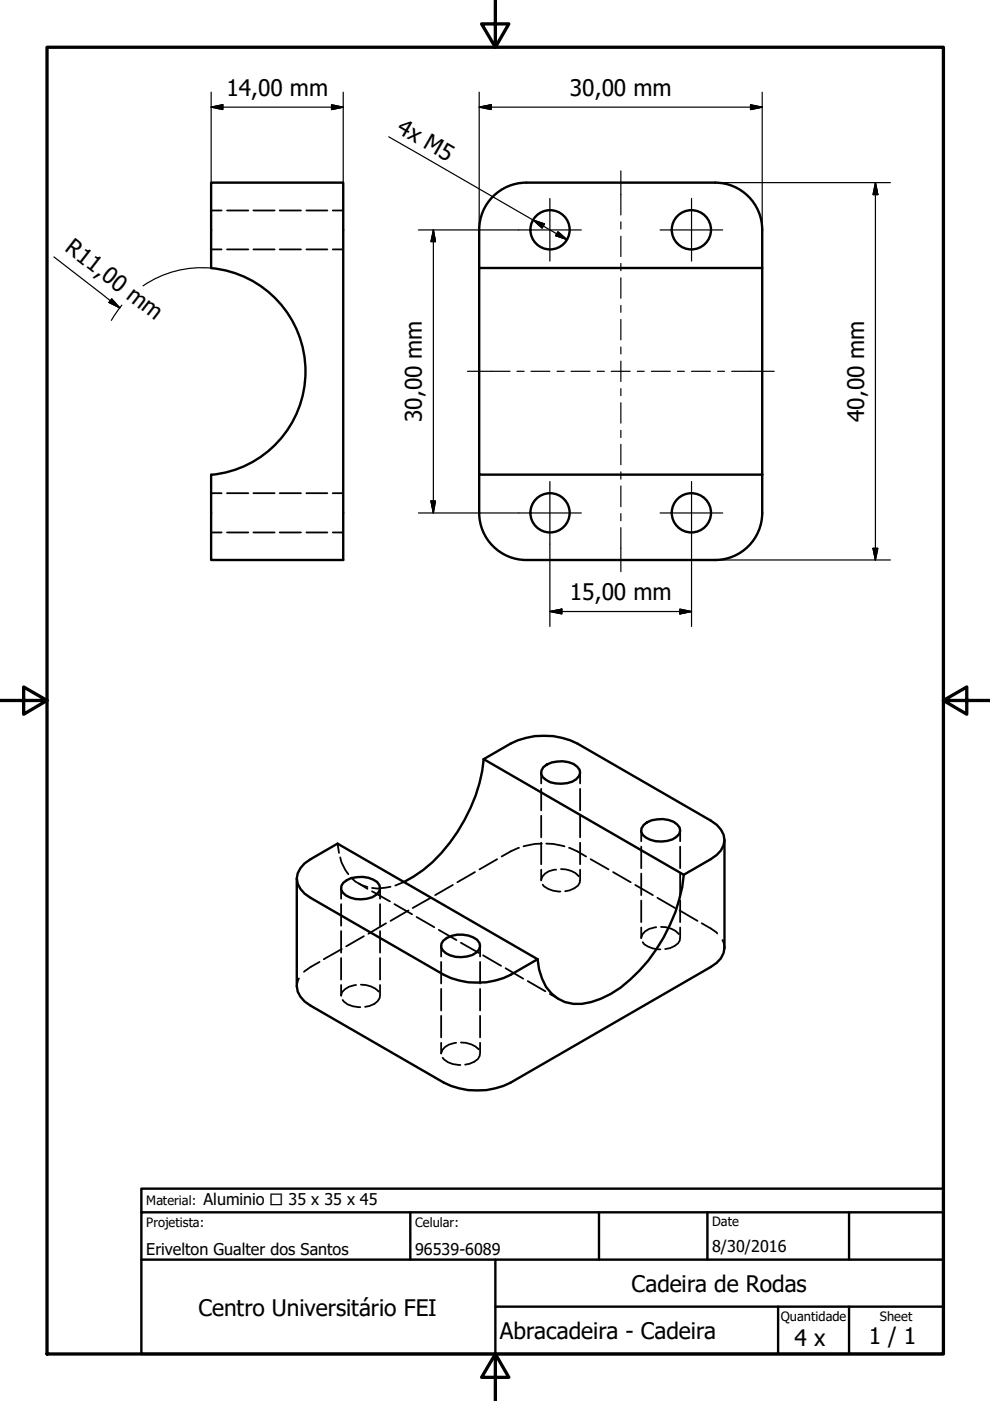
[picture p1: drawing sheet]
<svg xmlns="http://www.w3.org/2000/svg" width="210mm" height="297mm" viewBox="0 0 210 297" stroke-linecap="round" stroke-linejoin="round" font-family="sans-serif">
<!-- layer: Visible (ISO) -->
<g fill="none" stroke="#000" stroke-width=".51">
<path d="M44.8 38.7h28v80h-28v-18a22 22 0 0 0 20-22 22 22 0 0 0-20-21.9zM111.6 38.7a10 10 0 0 0-10 10M111.6 38.7h40M151.6 38.7a10 10 0 0 1 10 10M101.6 56.8h60v43.8h-60zM101.6 48.8v8M161.6 48.8v8M101.6 100.6v8.2M101.6 108.7a10 10 0 0 0 10 10M111.6 118.7h40M161.6 108.7a10 10 0 0 1-10 10M161.6 100.6v8.2"/>
<path d="M102.6 161l5.7-3.3a16 16 0 0 1 14.1 0l28.3 16.3a5.1 5.1 0 0 1 2.9 4.1 4.9 4.9 0 0 1-2.9 4.1l-5.7 3.3M102.6 161a35.6 35.6 0 0 1-12.9 23.5l-2 1.4-2 1.1M102.6 161l42.4 24.5M115.2 162.7a6 6 0 0 1 7.2-.2 1.59 1.59 0 0 1-.2 2.7 6.2 6.2 0 0 1-6.4 .1 1.64 1.64 0 0 1-.6-2.6zM136.5 174.9a5.9 5.9 0 0 1 7.1-.1 1.59 1.59 0 0 1-.2 2.7 6 6 0 0 1-7.1-.5l-.3-.7v-.7zM153.6 178.1v22.9a4.9 4.9 0 0 1-2.9 4l-42.4 24.5a16 16 0 0 1-14.2 0l-28.3-16.3a5.1 5.1 0 0 1-2.9-4.1v-22.9M64.6 183.1l1.2-.9 5.8-3.3 42.4 24.5-5.7 3.3a16 16 0 0 1-14.2 0l-28.3-16.3a5.1 5.1 0 0 1-2.9-4.2l.2-1 .6-1.1zM72.8 187.2a6.1 6.1 0 0 1 7.1-.2 1.65 1.65 0 0 1-.1 2.7 5.9 5.9 0 0 1-7.2-.5l-.3-.6 .1-.8zM94 199.4a5.9 5.9 0 0 1 7.2-.2 1.65 1.65 0 0 1-.2 2.8 5.9 5.9 0 0 1-7.1-.5l-.4-.7 .1-.7zM145 185.5a35.4 35.4 0 0 1-13.4 23.9 16.4 16.4 0 0 1-10.1 3.4 7.9 7.9 0 0 1-6.6-5.3l-.6-2-.3-2.1"/>
<circle cx="116.6" cy="48.7" r="4.2"/>
<circle cx="146.6" cy="48.7" r="4.2"/>
<circle cx="116.6" cy="108.7" r="4.2"/>
<circle cx="146.6" cy="108.7" r="4.2"/>
</g>
<!-- layer: Hidden (ISO) -->
<g fill="none" stroke="#000" stroke-width=".38">
<path d="M44.8 44.6h2.2M44.8 52.9h2.2M48.1 44.6h4.5M48.1 52.9h4.5M53.7 44.6h4.5M53.7 52.9h4.5M59.3 44.6h4.5M59.3 52.9h4.5M65 44.6h4.4M65 52.9h4.4M70.5 44.6h2.3M70.5 52.9h2.3"/>
<path d="M44.8 104.6h2.2M44.8 112.9h2.2M48.1 104.6h4.5M48.1 112.9h4.5M53.7 104.6h4.5M53.7 112.9h4.5M59.3 104.6h4.5M59.3 112.9h4.5M65 104.6h4.4M65 112.9h4.4M70.5 104.6h2.3M70.5 112.9h2.3"/>
<path d="M71.6 178.9l.3 1.9M110 179.8l-1.7 .7-1.9 1.1M114.7 163.8v2.3M114.7 167.2v4.6M114.7 173v4.5M114.7 178.7v4.5M114.9 178.9h-1.5l-2.4 .5M115.8 178.9h1.5l2.4 .5M120.6 179.8l1.8 .7 1.9 1.1M123 163.8v2.3M123 167.2v4.6M123 173v4.5"/>
<path d="M123 178.7v4.5M136 176.1v2.3M136 179.5v4.6M144.2 176.1v2.3M144.2 179.5v4.6M72.1 181.8l.3 1 .8 1.7 .7 .8M72.3 188.3v2.2M72.3 191.7v4.6M72.3 197.4v4.6M74.5 186.1l.9 .8 1.4 .8 1.1 .4M76.1 187.3l1.8 1.2M77.2 198.5l-3.8 2.1"/>
<path d="M78.9 189l3.8 2.1M80.6 188.3v2.2M80.6 191.7v4.6M80.6 197.4v4.6M81.9 195.8l-3.8 2.2M82.8 188l-2.8 .4-1.1-.1M83.6 191.7l3.8 2.2M85.7 187l-1.9 .8M86.6 193l-3.8 2.2M88.3 194.4l3.8 2.2M91.3 190.4l-3.8 2.1M93 197.2l3.8 2.1"/>
<path d="M96 187.6l-3.7 2.2M97.7 199.9l3.8 2.1M100.7 184.9l-3.7 2.2M105.4 182.2l-3.7 2.1M114.7 184.4v2.3M115.1 187.6a4.7 4.7 0 0 0 3.7 1.4M117.9 184.4a3.2 3.2 0 0 0-3.2 2.1M118.9 184.3a4.7 4.7 0 0 1 3.8 1.5M122.9 186.7v.4a3.8 3.8 0 0 1-3.1 1.9M123 184.4v2.3M125.2 182.2l3.8 2.1M130 184.9l3.7 2.2"/>
<path d="M134.7 187.6l3.7 2.2M136 185.2v4.6M136 190.9v4.6M136 196.6v2.3M136.3 199.8a4.4 4.4 0 0 0 3.7 1.5M139.1 196.6a3.5 3.5 0 0 0-3.1 2.2M139.4 190.4l3.7 2.1M140.1 196.5a4.7 4.7 0 0 1 3.8 1.5M144.1 193l3.8 2.2M144.1 199v.4a3.8 3.8 0 0 1-3.1 1.8M144.2 185.2v4.6M144.2 190.9v4.6"/>
<path d="M144.2 196.6v2.3M148.8 195.8l1.9 1 1.4 1.1M153.2 199.3l.2 .5 .2 1.2M63.4 207.4l-.5 1.7M67.8 203.9l-2 1.1-1.3 1M72.3 203.1v4.6M72.3 208.8v2.3M72.5 201.2l-3.9 2.2M72.6 212a4.1 4.1 0 0 0 3.8 1.5M75.5 208.8a4.1 4.1 0 0 0-3 1.6l-.2 .7M76.5 208.8a4.9 4.9 0 0 1 3.8 1.4M80.5 211.3a2.54 2.54 0 0 1-2.1 2l-1 .2"/>
<path d="M80.6 203.1v4.6M80.6 208.8v2.3M93.5 200.5v2.3M93.5 203.9v4.6M93.5 209.7v4.5M93.5 215.4v4.5M101.8 200.5v2.3M101.8 203.9v4.6M101.8 209.7v4.5M101.8 215.4v4.5M102.4 202.6l3.8 2.2M107.2 205.3l3.7 2.2"/>
<path d="M111.9 208l3.7 2.2M116.6 210.7l1.9 1.1M93.5 221.1v2.3M93.9 224.3a4.4 4.4 0 0 0 3.7 1.5M96.7 221.1a3.5 3.5 0 0 0-3.2 2.2M97.7 221a4.9 4.9 0 0 1 3.8 1.5M101.7 223.5v.3a3.6 3.6 0 0 1-3.1 1.9M101.8 221.1v2.3"/>
</g>
<!-- layer: Border (ISO) -->
<path d="M10 10h190v277.1h-190zM105 0v10l-2.9-4.9h5.8l-2.9 4.9M0 148.5h10l-5-2.8v5.7l5-2.9M200 148.5l5 2.9v-5.7l-5 2.8h10M105 287.1l2.9 4.9h-5.8l2.9-4.9v9.9" fill="none" stroke="#000" stroke-width=".7"/>
<!-- layer: Title (ISO) -->
<path d="M30 257v-5h170v5M30 257h170v30.1h-170zM87 257v10.1M127 257v10.1M150 257v10.1M180 257v10.1M30 267.1h170M105 277h95M105 267.1v20M165 277v10.1M180 277v10.1" fill="none" stroke="#000" stroke-width=".51"/>
<!-- layer: Dimension (ISO) -->
<g fill="none" stroke="#000" stroke-width=".25">
<path d="M44.8 19.5v19.2M72.8 19.5v19.2M101.6 19.5v29.3M161.6 19.5v29.3M44.8 22.7l2.4-.5v1zM44.8 22.7h28M70.3 22.2l2.5 .5-2.5 .5zM82.4 29l37.8 21.8M101.6 22.7l2.5-.5v1zM101.6 22.7h60M151.6 38.7h37.2M159.1 22.2l2.5 .5-2.5 .5z"/>
<path d="M185.6 38.7l.5 2.6h-1zM185.6 38.7v80M11.4 54.5l14 10.8M44.8 56.8a22 22 0 0 0-14.5 3.8M88.7 48.8h21.3M91.9 48.8l.4 2.4h-.9zM91.9 48.8v60M113 46.7l2.4 .8-.5 .9zM118.3 49.1l1.9 1.7-2.4-.8zM23.7 63.4l1.7 1.9-2.3-1.2zM25.8 64.7l-2.2 3.2M88.7 108.8h21.3"/>
<path d="M91.4 106.2h.9l-.4 2.6zM116.6 115.4v17.4M146.6 115.4v17.4M151.6 118.7h37.2M185.1 116.3h1l-.5 2.4zM116.6 129.7l2.5-.6v1.1zM116.6 129.7h30M144.1 129.1l2.5 .6-2.5 .5z"/>
</g>
<g fill="#000" stroke="#000" stroke-width=".25">
<path d="M44.8 22.7l2.4-.5zM44.8 22.7l2.4-.5v1zM70.3 23.2l2.5-.5zM70.3 22.2l2.5 .5-2.5 .5zM101.6 22.7l2.5-.5zM101.6 22.7l2.5-.5v1zM159.1 23.2l2.5-.5zM159.1 22.2l2.5 .5-2.5 .5zM91.9 48.8l.4 2.4zM91.9 48.8l.4 2.4h-.9zM113 46.7l2.4 .8zM113 46.7l2.4 .8-.5 .9z"/>
<path d="M117.8 50l2.4 .8zM118.3 49.1l1.9 1.7-2.4-.8zM185.6 38.7l.5 2.6zM185.6 38.7l.5 2.6h-1zM23.1 64.1l2.3 1.2zM23.7 63.4l1.7 1.9-2.3-1.2zM91.4 106.2l.5 2.6zM91.4 106.2h.9l-.4 2.6zM185.1 116.3l.5 2.4zM185.1 116.3h1l-.5 2.4zM116.6 129.7l2.5-.6zM116.6 129.7l2.5-.6v1.1z"/>
<path d="M144.1 130.2l2.5-.5zM144.1 129.1l2.5 .6-2.5 .5z"/>
</g>
<!-- layer: Center Mark (ISO) -->
<path d="M110 48.8h13.3M116.6 42.1v13.3M140 48.8h13.2M146.6 42.1v13.3M110 108.8h13.3M116.6 102.1v13.3M140 108.8h13.2M146.6 102.1v13.3" fill="none" stroke="#000" stroke-width=".25"/>
<!-- layer: Centerline (ISO) -->
<g fill="none" stroke="#000" stroke-width=".25">
<path d="M131.6 36.2v9.4M131.6 47v1.6M131.6 50.1v4.3M131.6 55.9v1.5M131.6 58.9v4.3M99.1 78.7h9M109.6 78.7h1.5M112.6 78.7h4M118.1 78.7h1.5M121.1 78.7h4M126.6 78.7h1.5M129.6 78.7h4"/>
<path d="M131.6 64.8v1.4M131.6 67.7v4.4M131.6 73.6v1.4M131.6 76.6v4.3M135.1 78.7h1.5M138.1 78.7h4M143.6 78.7h1.5M146.6 78.7h4M152.1 78.7h1.5M155.1 78.7h9M131.6 82.4v1.5M131.6 85.4v4.3"/>
<path d="M131.6 91.2v1.6M131.6 94.2v4.3M131.6 100.1v1.5M131.6 103v4.4M131.6 108.9v1.5M131.6 111.9v9.3"/>
</g>
<g font-size="4.8">
<text x="48" y="20.3">14,00 mm</text>
<text x="120.8" y="20.3">30,00 mm</text>
<text x="83.9" y="28" transform="rotate(30 83.9 28)">4x M5</text>
<text x="13.5" y="53.1" transform="rotate(38 13.5 53.1)">R11,00 mm</text>
<text x="89.5" y="89.5" transform="rotate(-90 89.5 89.5)">30,00 mm</text>
<text x="183.2" y="89.5" transform="rotate(-90 183.2 89.5)">40,00 mm</text>
<text x="120.8" y="127.2">15,00 mm</text>
<text x="133.9" y="273.9">Cadeira de Rodas</text>
<text x="42.1" y="279">Centro Universitário FEI</text>
<text x="106" y="283.8">Abracadeira - Cadeira</text>
<text x="168.5" y="285.3">4 x</text>
<text x="184.2" y="285">1 / 1</text>
</g>
<g font-size="3.4">
<text x="43.2" y="255.4">Aluminio □ 35 x 35 x 45</text>
<text x="31" y="266">Erivelton Gualter dos Santos</text>
<text x="88" y="266">96539-6089</text>
<text x="151" y="265.5">8/30/2016</text>
</g>
<g font-size="2.7">
<text x="31" y="255.4">Material:</text>
<text x="31" y="260.1">Projetista:</text>
<text x="88" y="260.1">Celular:</text>
<text x="151" y="260">Date</text>
<text x="165.5" y="280.1">Quantidade</text>
<text x="186.6" y="280.1">Sheet</text>
</g>
</svg>
